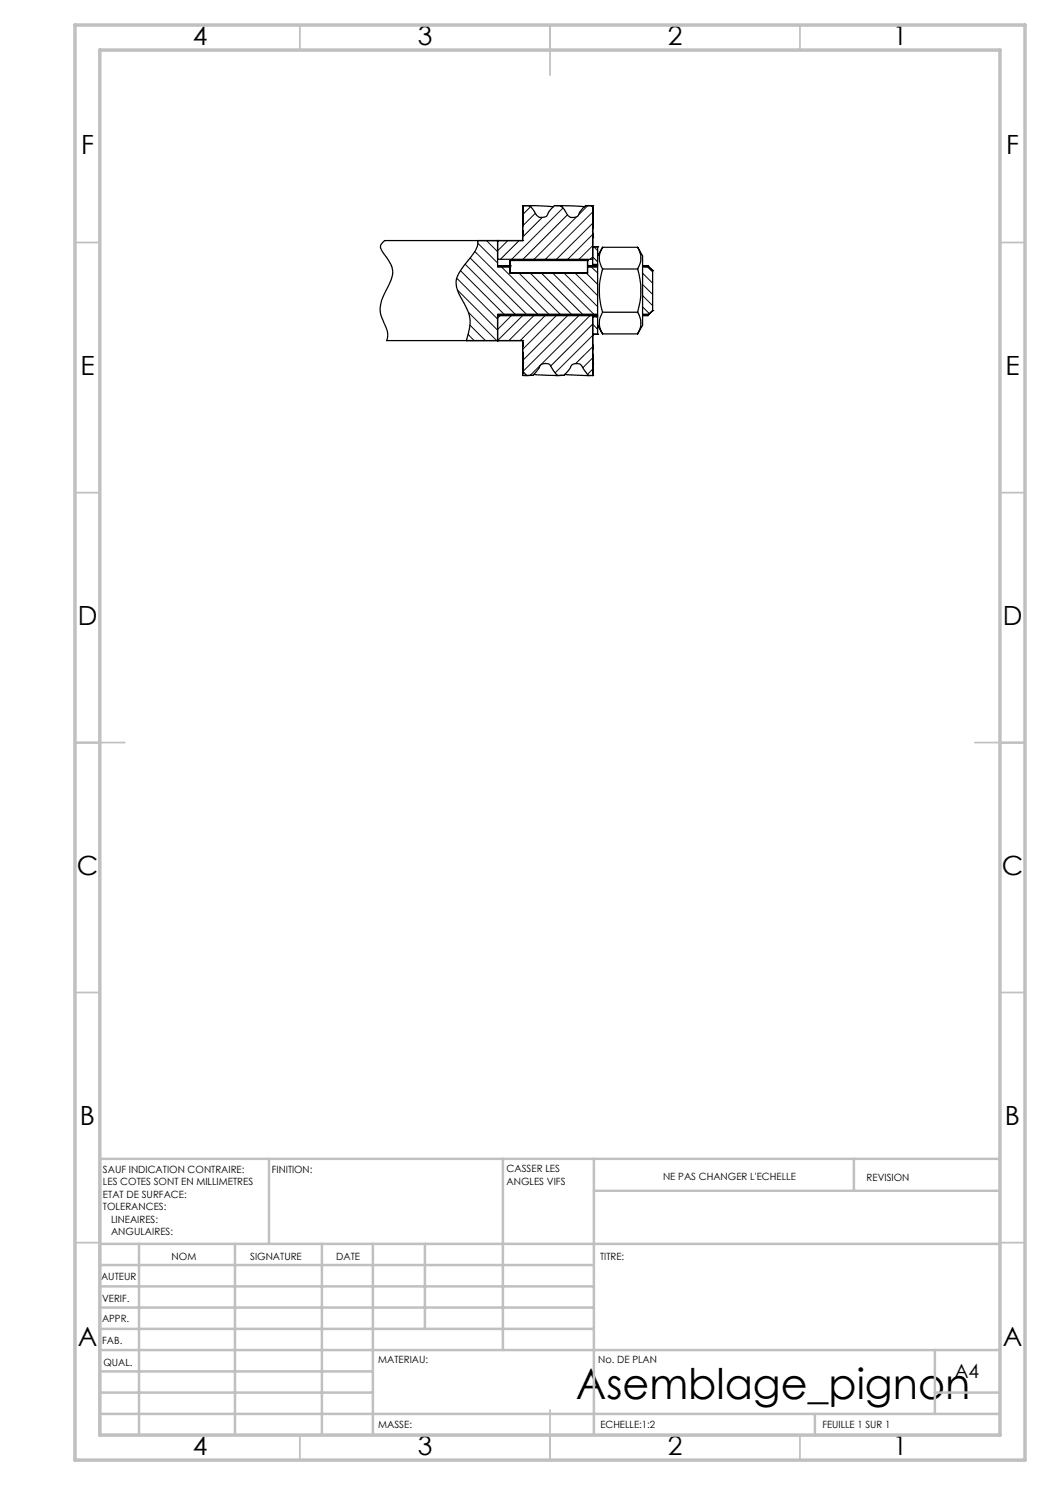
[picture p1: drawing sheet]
<svg xmlns="http://www.w3.org/2000/svg" width="210mm" height="297mm" viewBox="0 0 210 297" stroke-linecap="round" stroke-linejoin="round" font-family="sans-serif">
<g fill="none" stroke="#000" stroke-width=".2">
<path d="M91.3 55.6l8.2 8.2M91.5 58l8 8M92.1 54.1l9 9M93 52.8l10.3 10.3M94.1 51.6l11.5 11.5M95 50.3l12.8 12.8M95.6 48.6l3.9 4M97.3 48.1l2.2 2.2M99.5 53.4h2.5M100 53.1l10 10M101.6 48.1l-2.1 2.1M102 53.4h.1"/>
<path d="M103.8 54.6l8.5 8.5M103.8 48.1l-3.7 3.8M106 54.6l8.5 8.5M106.1 41.3l-1.6 1.6M107.1 42.6l-2.6 2.6M108.3 54.6l8.5 8.5M108.4 43.5l-3.9 3.9M110.5 54.6l8.5 8.5M112.6 41.6l-10.3 10.3M112.8 54.6l6.7 6.7M113.5 43l-8.9 8.9M115 54.6l4.5 4.5"/>
<path d="M115.3 43.4l-8.5 8.5M117.3 54.6l2.2 2.3M117.5 53.4h.1M117.5 53.4h2M117.5 41.1l-1.8 1.9M118 53.1l1.5 1.5M118 51.9l.5-.5 1 1M118.5 49.1l-2.7 2.8M118.5 46.9l-4.9 5M118.5 44.7l-7.2 7.2M118.5 42.4l-9.4 9.5M118.7 49.4l.8 .7"/>
<path d="M128.5 53.4h1.3M128.5 54.6l2 2.1M128.5 56.9l2 2M128.5 59.1l2 2M129.2 53.1l1.3 1.3M93.6 66.9l1.2 1.2M93.7 62.5l5.6 5.6M94 65l3.1 3.1M99.5 62.9h20M100 63.1l-.5 .5M102.3 63.1l-2.8 2.8M104.5 63.1l-5 5"/>
<path d="M106.8 63.1l-5 5M109 63.1l-5 5M111.3 63.1l-6.8 6.8M113.1 74.8l-.3 .3M113.5 63.1l-9 9M115.8 63.1l-11.2 11.2M118 63.1l-12 12M118.5 67.1l-7.5 7.5M118.5 69.4l-3.4 3.3M118.5 71.6l-1.9 2M118.5 73.8l-1 1.1M119.3 63.4l.2 .2"/>
<path d="M119.5 65.9l-1-1.1-8.4 8.4M128.5 62.9h1.3M128.5 61.4l1.4 1.4"/>
</g>
<g fill="none" stroke="#000" stroke-width=".25">
<path d="M95.5 48.1a2.87 2.87 0 0 1-.7 2.5l-2.1 2.6a5.8 5.8 0 0 0-1.5 3.6l.5 1.8 1.2 2.1a7.5 7.5 0 0 1 .4 7.1v.3M99.5 53.1h.1M99.5 48.1h.1M99.5 48.1h5M99.5 48.1v5.3M99.5 53.1h2.5M99.5 51.9h19M102 52.1h.1M102 53.1h.1M102 52.1v2.5h15.5v-2.5M102 52.1h15.5M104.5 48.1h-27.5a1.4 1.4 0 0 0-.5 2.2 7.8 7.8 0 0 1 2.1 4.2l-.7 2.2a10.6 10.6 0 0 0-1.8 5.8l.3 1.1a8.1 8.1 0 0 1 1.1 3.7l-.2 .8h27.2"/>
<path d="M104.5 41.2v2.3v-2.1M104.5 46.6v1.5M104.5 46.1v1M104.5 44.2v2.8M104.5 43.8v1.5M104.5 42.5v2.8M104.5 42.3v1.8M104.5 41.4v2.7M104.5 48.1h.1M104.5 41.2v6.9M105 41.1h1.3M105.9 41.1l1 1.3a1.43 1.43 0 0 0 1.4 1.1 1.43 1.43 0 0 0 1.4-1l1.2-1.4h1.2"/>
<path d="M105.9 41.1l4.8 .2M105.9 41.1l-1.4 .1M111.2 41.1h1.4M112.1 41.1l1 1.3a1.47 1.47 0 0 0 1.1 1.1 1.47 1.47 0 0 0 1.5-.4 4.2 4.2 0 0 1 1.4-2M112.1 41.1l4.8 .2M117.1 41.1h1.2M117.1 41.1h.3M117.4 41.1h1.1M117.5 52.1h.1M117.5 53.1h.1M117.5 53.1h2M118.3 41.1h.2"/>
<path d="M118.3 41.1l.2 .1M118.5 49.4h.1M118.5 52.9v.2M118.5 41.7v2.6v-1.7M118.5 41.2v2.4M118.5 41.5v2.1M118.5 41.1h.1M118.5 42.9v2.7M118.5 44.3v1.4M118.5 44.8v2.7M118.5 47.5h.1M118.5 46.7v.8"/>
<path d="M118.5 47.2v2.2M118.5 49.4h1M118.5 52.9h1M118.5 41.1v11.8M118.5 53.1h.1M119.5 49.4h.1M119.5 51.2v13.8M119.5 49.4v1.8M120.5 49.5a4 4 0 0 0 0 4.3M120.5 53.8a14.9 14.9 0 0 0 0 8.6M120.5 49.5l-1 1.7M120.5 53.8h7"/>
<path d="M120.5 49.5h7M127.5 49.5l1 1.7v13.8l-1 1.8M127.5 49.5a4 4 0 0 1 0 4.3M127.5 53.8a14.9 14.9 0 0 1 0 8.6M128.5 53.1h1M129.5 53.1h.1M129.5 53.1l1 1M130.5 54.1h.1M130.5 54.1v8M99.5 68.1h.1M99.5 68.1h5M99.5 62.9v5.2"/>
<path d="M99.5 63.1h20M104.5 75.1h.8M104.5 71.8v2.9v-2.1M104.5 72.6v2.5v-.8M104.5 71.8v1.8M104.5 71.8h.1M104.5 72.6h.1M104.5 74.3l.8 .8M104.5 71.7v-1.3v2.8M104.5 69.3v-.8v2.8M104.5 68.1v.6M104.5 68.1h.1"/>
<path d="M104.5 68.1v6.2M105 75.1h.1M105.3 75.1h1.3l1.2-1.5a1.31 1.31 0 0 1 1.9-.8l.3 .1 1.5 2.2M106.2 75.1h-1.1M106.8 74.9l4.7 .2M112.5 75.1h-1.4M113 74.9l4.7 .2M115.2 72.7h.1M115.3 72.7l-.9 .3-.5 .8-1.1 1.3h-1.3M115.3 72.7a1.16 1.16 0 0 1 1.3 .9l1.1 1.5M117.4 75.1h.8M117.7 75.1h.8"/>
<path d="M118.5 63.1h.1M118.5 66.9v2.5M118.5 69.9v-.9v2.8M118.5 72.2v-1.4v2.8M118.5 72v1.8M118.5 72v.1M118.5 72.1v2.6M118.5 72.7v2.1M118.5 72.7h.1M118.5 72.7v2.4M118.5 75.1h.1M118.5 63.4h1"/>
<path d="M118.5 63.1v12M119.5 66.8h.1M119.5 66.8h-1v.3M119.5 65l1 1.8M119.5 65v1.8M120.5 62.4a4 4 0 0 0 0 4.4M120.5 62.4h7M120.5 66.8h7M127.5 62.4a4 4 0 0 1 0 4.4M128.5 63.1h1M129.5 63.1h.1M130.5 62.1h.1"/>
<path d="M130.5 62.1l-1 1"/>
</g>
<g fill="none" stroke="#c0c0c0" stroke-width=".35">
<path d="M60 5v5M110 5v10M160 5v5M15 48.5h5M200 48.5h5M15 98.5h5M200 98.5h5M15 148.5h10M195 148.5h10M15 198.5h5M200 198.5h5M15 248.5h5"/>
<path d="M200 248.5h5M60 287v5M110 282v10M160 287v5"/>
</g>
<g fill="none" stroke="#c0c0c0" stroke-width=".5">
<path d="M53.8 231.8v17M100.6 231.8v38.2M118.8 231.8v55.2M118.8 238.2h81.2M170.8 231.8v6.4M200 231.8h-180v55.2M20 248.8h180M20 257.3h98.8M20 253h98.8M27.8 248.8v38.2M47 248.8v38.2M64.4 248.8v38.2"/>
<path d="M74.6 248.8v38.2M85 248.8v17M20 265.8h98.8M20 261.5h98.8M20 278.5h54.6M20 274.3h54.6M20 270h180M187 278.5h13M187 270v12.8M20 282.8h180M163 282.8v4.2"/>
</g>
<path d="M15 5h190v287h-190zM20 10h180v277h-180z" fill="none" stroke="#c0c0c0" stroke-width=".7"/>
<text font-size="8.5" x="115.2" y="279.7">Asemblage_pignon</text>
<g font-size="5.3">
<text x="38.5" y="9">4</text>
<text x="83.5" y="9">3</text>
<text x="133.6" y="9">2</text>
<text x="178.6" y="9">1</text>
<text x="16.2" y="30.8">F</text>
<text x="201.2" y="30.8">F</text>
<text x="16.1" y="75">E</text>
<text x="201.1" y="75">E</text>
<text x="15.5" y="125">D</text>
<text x="200.5" y="125">D</text>
<text x="15.4" y="175">C</text>
<text x="200.4" y="175">C</text>
<text x="16" y="225">B</text>
<text x="201" y="225">B</text>
<text x="15.5" y="269.3">A</text>
<text x="200.5" y="269.3">A</text>
<text x="38.5" y="291">4</text>
<text x="83.5" y="291">3</text>
<text x="133.6" y="291">2</text>
<text x="178.6" y="291">1</text>
</g>
<text font-size="3.9" x="190.9" y="275.5">A4</text>
<g font-size="2">
<text x="20.6" y="234.6">SAUF INDICATION CONTRAIRE:</text>
<text x="20.6" y="237.1">LES COTES SONT EN MILLIMETRES</text>
<text x="20.6" y="239.6">ETAT DE SURFACE:</text>
<text x="54.4" y="234.6">FINITION:</text>
<text x="101.3" y="234.5">CASSER LES</text>
<text x="101.3" y="237">ANGLES VIFS</text>
<text x="132.6" y="236">NE PAS CHANGER L'ECHELLE</text>
<text x="173.3" y="236.2">REVISION</text>
<text x="20.6" y="242.1">TOLERANCES:</text>
<text x="22.2" y="244.6">LINEAIRES:</text>
<text x="22.2" y="247.1">ANGULAIRES:</text>
<text x="34.3" y="252">NOM</text>
<text x="50" y="251.9">SIGNATURE</text>
<text x="67.2" y="251.9">DATE</text>
<text x="120" y="251.9">TITRE:</text>
<text x="20.2" y="256.1">AUTEUR</text>
<text x="20.4" y="260.3">VERIF.</text>
<text x="20.4" y="264.4">APPR.</text>
<text x="20.5" y="268.8">FAB.</text>
<text x="20.7" y="273.1">QUAL.</text>
<text x="75.7" y="272.5">MATERIAU:</text>
<text x="119.6" y="272.5">No. DE PLAN</text>
<text x="75.6" y="285.5">MASSE:</text>
<text x="120.1" y="285.6">ECHELLE:1:2</text>
<text x="164.5" y="285.6">FEUILLE 1 SUR 1</text>
</g>
</svg>
